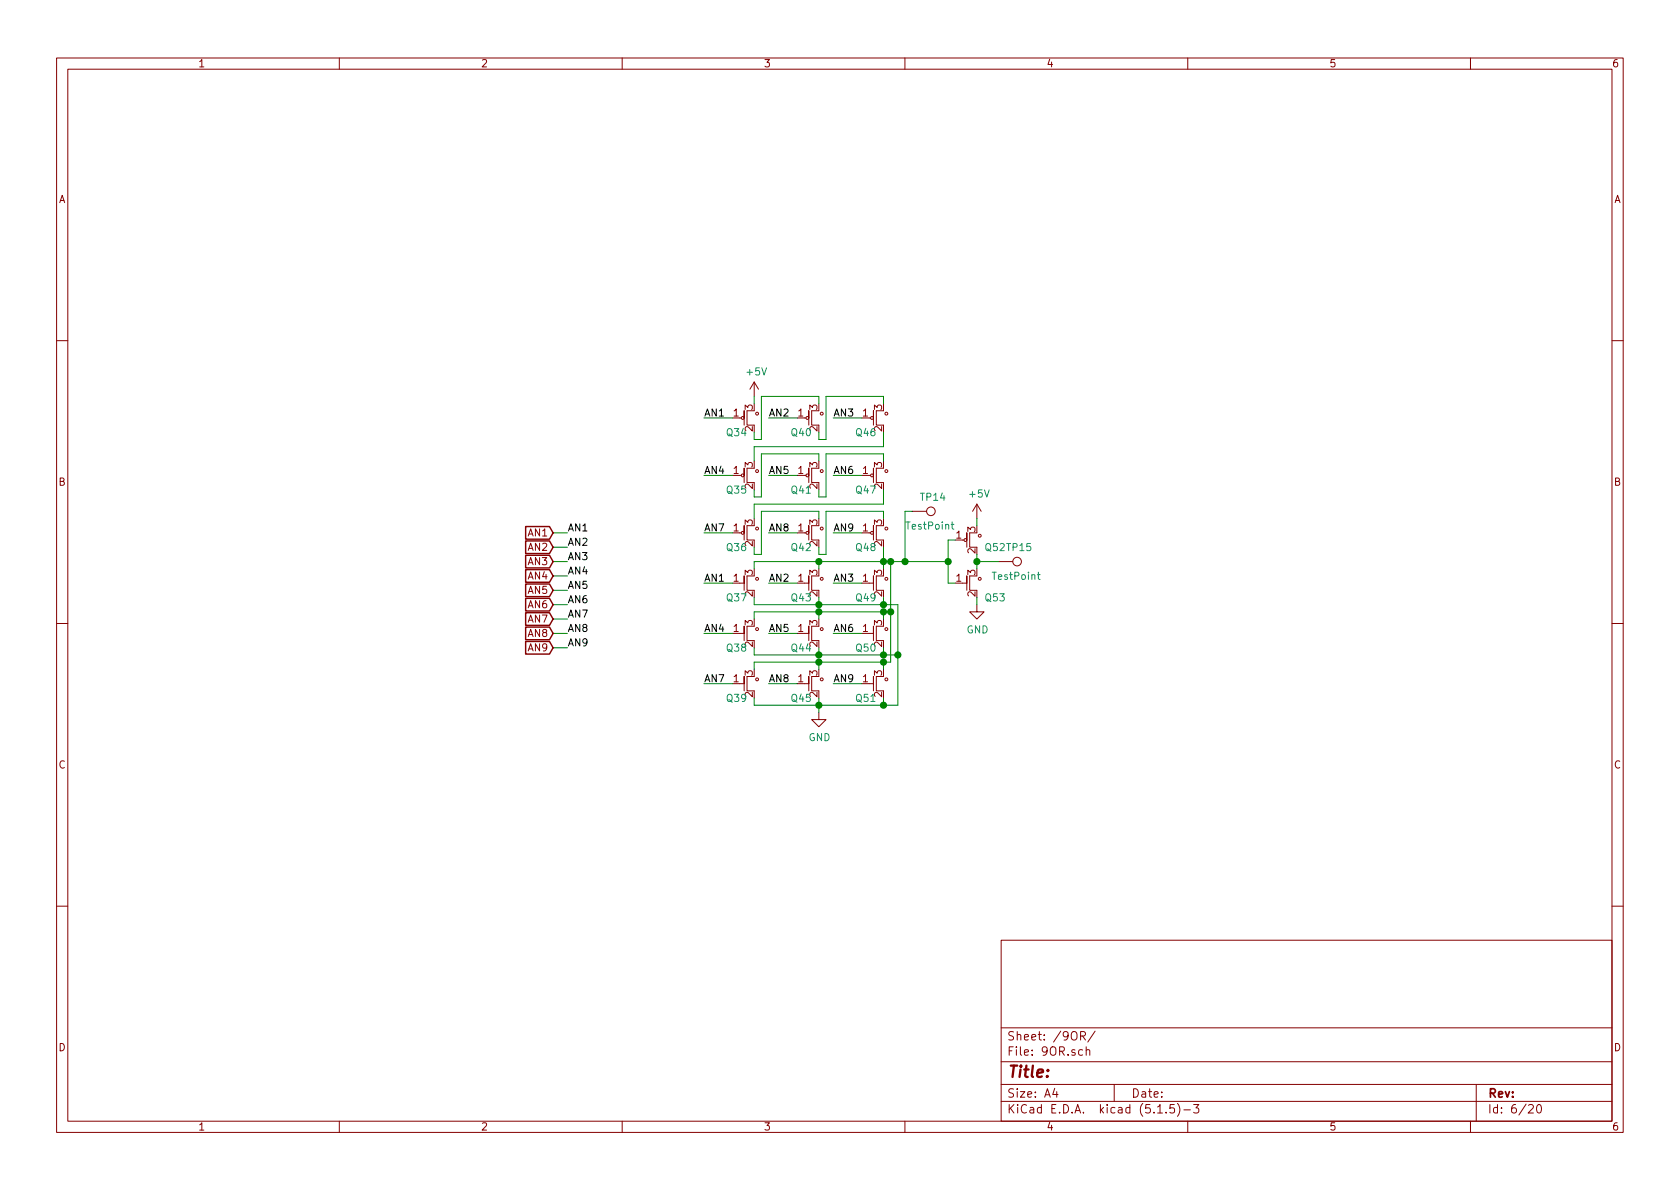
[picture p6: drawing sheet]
EESchema Schematic File Version 4
EELAYER 30 0
EELAYER END
$Descr A4 11693 8268
encoding utf-8
Sheet 6 20
Title ""
Date ""
Rev ""
Comp ""
Comment1 ""
Comment2 ""
Comment3 ""
Comment4 ""
$EndDescr
$Comp
L LogicQ:NM Q?
U 1 1
P 5250 4050
AR Path="/5EDB286F" Ref="Q?"  Part="1" 
AR Path="/5ECBD9DE/5EDB286F" Ref="Q37"  Part="1" 
F 0 "Q37" H 5050 3950 50  0000 L CNN
F 1 "NM" H 5350 3950 50  0001 C CNN
F 2 "LogicQ:SOT-23-N" H 5050 4050 50  0001 C CNN
F 3 "" H 5250 4050 50  0001 C CNN
	1    5250 4050
	1    0    0    -1  
$EndComp
$Comp
L LogicQ:NM Q?
U 1 1
P 5700 4050
AR Path="/5EDB2875" Ref="Q?"  Part="1" 
AR Path="/5ECBD9DE/5EDB2875" Ref="Q43"  Part="1" 
F 0 "Q43" H 5500 3950 50  0000 L CNN
F 1 "NM" H 5800 3950 50  0001 C CNN
F 2 "LogicQ:SOT-23-N" H 5500 4050 50  0001 C CNN
F 3 "" H 5700 4050 50  0001 C CNN
	1    5700 4050
	1    0    0    -1  
$EndComp
$Comp
L LogicQ:NM Q?
U 1 1
P 6150 4050
AR Path="/5EDB287B" Ref="Q?"  Part="1" 
AR Path="/5ECBD9DE/5EDB287B" Ref="Q49"  Part="1" 
F 0 "Q49" H 5950 3950 50  0000 L CNN
F 1 "NM" H 6250 3950 50  0001 C CNN
F 2 "LogicQ:SOT-23-N" H 5950 4050 50  0001 C CNN
F 3 "" H 6150 4050 50  0001 C CNN
	1    6150 4050
	1    0    0    -1  
$EndComp
$Comp
L LogicQ:NM Q?
U 1 1
P 5250 4400
AR Path="/5EDB2881" Ref="Q?"  Part="1" 
AR Path="/5ECBD9DE/5EDB2881" Ref="Q38"  Part="1" 
F 0 "Q38" H 5050 4300 50  0000 L CNN
F 1 "NM" H 5350 4300 50  0001 C CNN
F 2 "LogicQ:SOT-23-N" H 5050 4400 50  0001 C CNN
F 3 "" H 5250 4400 50  0001 C CNN
	1    5250 4400
	1    0    0    -1  
$EndComp
$Comp
L LogicQ:NM Q?
U 1 1
P 5700 4400
AR Path="/5EDB2887" Ref="Q?"  Part="1" 
AR Path="/5ECBD9DE/5EDB2887" Ref="Q44"  Part="1" 
F 0 "Q44" H 5500 4300 50  0000 L CNN
F 1 "NM" H 5800 4300 50  0001 C CNN
F 2 "LogicQ:SOT-23-N" H 5500 4400 50  0001 C CNN
F 3 "" H 5700 4400 50  0001 C CNN
	1    5700 4400
	1    0    0    -1  
$EndComp
$Comp
L LogicQ:NM Q?
U 1 1
P 6150 4400
AR Path="/5EDB288D" Ref="Q?"  Part="1" 
AR Path="/5ECBD9DE/5EDB288D" Ref="Q50"  Part="1" 
F 0 "Q50" H 5950 4300 50  0000 L CNN
F 1 "NM" H 6250 4300 50  0001 C CNN
F 2 "LogicQ:SOT-23-N" H 5950 4400 50  0001 C CNN
F 3 "" H 6150 4400 50  0001 C CNN
	1    6150 4400
	1    0    0    -1  
$EndComp
$Comp
L LogicQ:NM Q?
U 1 1
P 5250 4750
AR Path="/5EDB2893" Ref="Q?"  Part="1" 
AR Path="/5ECBD9DE/5EDB2893" Ref="Q39"  Part="1" 
F 0 "Q39" H 5050 4650 50  0000 L CNN
F 1 "NM" H 5350 4650 50  0001 C CNN
F 2 "LogicQ:SOT-23-N" H 5050 4750 50  0001 C CNN
F 3 "" H 5250 4750 50  0001 C CNN
	1    5250 4750
	1    0    0    -1  
$EndComp
$Comp
L LogicQ:NM Q?
U 1 1
P 5700 4750
AR Path="/5EDB2899" Ref="Q?"  Part="1" 
AR Path="/5ECBD9DE/5EDB2899" Ref="Q45"  Part="1" 
F 0 "Q45" H 5500 4650 50  0000 L CNN
F 1 "NM" H 5800 4650 50  0001 C CNN
F 2 "LogicQ:SOT-23-N" H 5500 4750 50  0001 C CNN
F 3 "" H 5700 4750 50  0001 C CNN
	1    5700 4750
	1    0    0    -1  
$EndComp
$Comp
L LogicQ:NM Q?
U 1 1
P 6150 4750
AR Path="/5EDB289F" Ref="Q?"  Part="1" 
AR Path="/5ECBD9DE/5EDB289F" Ref="Q51"  Part="1" 
F 0 "Q51" H 5950 4650 50  0000 L CNN
F 1 "NM" H 6250 4650 50  0001 C CNN
F 2 "LogicQ:SOT-23-N" H 5950 4750 50  0001 C CNN
F 3 "" H 6150 4750 50  0001 C CNN
	1    6150 4750
	1    0    0    -1  
$EndComp
Wire Wire Line
	5250 3900 5250 3950
Wire Wire Line
	5250 3900 5700 3900
Wire Wire Line
	6150 3900 6150 3950
Wire Wire Line
	5700 3950 5700 3900
Connection ~ 5700 3900
Wire Wire Line
	5700 3900 6150 3900
Wire Wire Line
	5250 4150 5250 4200
Wire Wire Line
	5250 4200 5700 4200
Wire Wire Line
	6150 4200 6150 4150
Wire Wire Line
	5700 4150 5700 4200
Connection ~ 5700 4200
Wire Wire Line
	5700 4200 6150 4200
Wire Wire Line
	5250 4300 5250 4250
Wire Wire Line
	5250 4250 5700 4250
Wire Wire Line
	6150 4250 6150 4300
Wire Wire Line
	5700 4300 5700 4250
Connection ~ 5700 4250
Wire Wire Line
	5700 4250 6150 4250
Wire Wire Line
	6150 4500 6150 4550
Wire Wire Line
	6150 4550 5700 4550
Wire Wire Line
	5250 4550 5250 4500
Wire Wire Line
	5700 4550 5700 4500
Connection ~ 5700 4550
Wire Wire Line
	5700 4550 5250 4550
Wire Wire Line
	5250 4650 5250 4600
Wire Wire Line
	5250 4600 5700 4600
Wire Wire Line
	6150 4600 6150 4650
Wire Wire Line
	5700 4650 5700 4600
Connection ~ 5700 4600
Wire Wire Line
	5700 4600 6150 4600
Wire Wire Line
	5250 4850 5250 4900
Wire Wire Line
	5250 4900 5700 4900
Wire Wire Line
	6150 4900 6150 4850
Wire Wire Line
	5700 4850 5700 4900
Connection ~ 5700 4900
Wire Wire Line
	5700 4900 6150 4900
Wire Wire Line
	6150 4600 6200 4600
Wire Wire Line
	6200 4600 6200 4250
Wire Wire Line
	6200 4250 6150 4250
Connection ~ 6150 4600
Connection ~ 6150 4250
Wire Wire Line
	6200 4250 6200 3900
Wire Wire Line
	6200 3900 6150 3900
Connection ~ 6200 4250
Connection ~ 6150 3900
Wire Wire Line
	6150 4200 6250 4200
Wire Wire Line
	6250 4200 6250 4550
Wire Wire Line
	6250 4550 6150 4550
Connection ~ 6150 4200
Connection ~ 6150 4550
Wire Wire Line
	6250 4550 6250 4900
Wire Wire Line
	6250 4900 6150 4900
Connection ~ 6250 4550
Connection ~ 6150 4900
Wire Wire Line
	5700 4900 5700 4950
$Comp
L power:GND #PWR?
U 1 1
P 5700 4950
AR Path="/5EDB28DC" Ref="#PWR?"  Part="1" 
AR Path="/5ECBD9DE/5EDB28DC" Ref="#PWR0113"  Part="1" 
F 0 "#PWR0113" H 5700 4700 50  0001 C CNN
F 1 "GND" H 5705 4777 50  0000 C CNN
F 2 "" H 5700 4950 50  0001 C CNN
F 3 "" H 5700 4950 50  0001 C CNN
	1    5700 4950
	1    0    0    -1  
$EndComp
Connection ~ 6200 3900
$Comp
L LogicQ:PM Q?
U 1 1
P 5250 3700
AR Path="/5EDB28E3" Ref="Q?"  Part="1" 
AR Path="/5ECBD9DE/5EDB28E3" Ref="Q36"  Part="1" 
F 0 "Q36" H 5050 3600 50  0000 L CNN
F 1 "PM" H 5350 3600 50  0001 C CNN
F 2 "LogicQ:SOT-23-P" H 5050 3700 50  0001 C CNN
F 3 "" H 5250 3700 50  0001 C CNN
	1    5250 3700
	1    0    0    -1  
$EndComp
$Comp
L LogicQ:PM Q?
U 1 1
P 5700 3700
AR Path="/5EDB28E9" Ref="Q?"  Part="1" 
AR Path="/5ECBD9DE/5EDB28E9" Ref="Q42"  Part="1" 
F 0 "Q42" H 5500 3600 50  0000 L CNN
F 1 "PM" H 5800 3600 50  0001 C CNN
F 2 "LogicQ:SOT-23-P" H 5500 3700 50  0001 C CNN
F 3 "" H 5700 3700 50  0001 C CNN
	1    5700 3700
	1    0    0    -1  
$EndComp
$Comp
L LogicQ:PM Q?
U 1 1
P 6150 3700
AR Path="/5EDB28EF" Ref="Q?"  Part="1" 
AR Path="/5ECBD9DE/5EDB28EF" Ref="Q48"  Part="1" 
F 0 "Q48" H 5950 3600 50  0000 L CNN
F 1 "PM" H 6250 3600 50  0001 C CNN
F 2 "LogicQ:SOT-23-P" H 5950 3700 50  0001 C CNN
F 3 "" H 6150 3700 50  0001 C CNN
	1    6150 3700
	1    0    0    -1  
$EndComp
$Comp
L LogicQ:PM Q?
U 1 1
P 6150 3300
AR Path="/5EDB28F5" Ref="Q?"  Part="1" 
AR Path="/5ECBD9DE/5EDB28F5" Ref="Q47"  Part="1" 
F 0 "Q47" H 5950 3200 50  0000 L CNN
F 1 "PM" H 6250 3200 50  0001 C CNN
F 2 "LogicQ:SOT-23-P" H 5950 3300 50  0001 C CNN
F 3 "" H 6150 3300 50  0001 C CNN
	1    6150 3300
	1    0    0    -1  
$EndComp
$Comp
L LogicQ:PM Q?
U 1 1
P 5700 3300
AR Path="/5EDB28FB" Ref="Q?"  Part="1" 
AR Path="/5ECBD9DE/5EDB28FB" Ref="Q41"  Part="1" 
F 0 "Q41" H 5500 3200 50  0000 L CNN
F 1 "PM" H 5800 3200 50  0001 C CNN
F 2 "LogicQ:SOT-23-P" H 5500 3300 50  0001 C CNN
F 3 "" H 5700 3300 50  0001 C CNN
	1    5700 3300
	1    0    0    -1  
$EndComp
$Comp
L LogicQ:PM Q?
U 1 1
P 5250 3300
AR Path="/5EDB2901" Ref="Q?"  Part="1" 
AR Path="/5ECBD9DE/5EDB2901" Ref="Q35"  Part="1" 
F 0 "Q35" H 5050 3200 50  0000 L CNN
F 1 "PM" H 5350 3200 50  0001 C CNN
F 2 "LogicQ:SOT-23-P" H 5050 3300 50  0001 C CNN
F 3 "" H 5250 3300 50  0001 C CNN
	1    5250 3300
	1    0    0    -1  
$EndComp
$Comp
L LogicQ:PM Q?
U 1 1
P 6150 2900
AR Path="/5EDB2907" Ref="Q?"  Part="1" 
AR Path="/5ECBD9DE/5EDB2907" Ref="Q46"  Part="1" 
F 0 "Q46" H 5950 2800 50  0000 L CNN
F 1 "PM" H 6250 2800 50  0001 C CNN
F 2 "LogicQ:SOT-23-P" H 5950 2900 50  0001 C CNN
F 3 "" H 6150 2900 50  0001 C CNN
	1    6150 2900
	1    0    0    -1  
$EndComp
$Comp
L LogicQ:PM Q?
U 1 1
P 5700 2900
AR Path="/5EDB290D" Ref="Q?"  Part="1" 
AR Path="/5ECBD9DE/5EDB290D" Ref="Q40"  Part="1" 
F 0 "Q40" H 5500 2800 50  0000 L CNN
F 1 "PM" H 5800 2800 50  0001 C CNN
F 2 "LogicQ:SOT-23-P" H 5500 2900 50  0001 C CNN
F 3 "" H 5700 2900 50  0001 C CNN
	1    5700 2900
	1    0    0    -1  
$EndComp
$Comp
L LogicQ:PM Q?
U 1 1
P 5250 2900
AR Path="/5EDB2913" Ref="Q?"  Part="1" 
AR Path="/5ECBD9DE/5EDB2913" Ref="Q34"  Part="1" 
F 0 "Q34" H 5050 2800 50  0000 L CNN
F 1 "PM" H 5350 2800 50  0001 C CNN
F 2 "LogicQ:SOT-23-P" H 5050 2900 50  0001 C CNN
F 3 "" H 5250 2900 50  0001 C CNN
	1    5250 2900
	1    0    0    -1  
$EndComp
Wire Wire Line
	6150 3800 6150 3900
Wire Wire Line
	5700 3800 5700 3850
Wire Wire Line
	5700 3850 5750 3850
Wire Wire Line
	5750 3850 5750 3550
Wire Wire Line
	5750 3550 6150 3550
Wire Wire Line
	6150 3550 6150 3600
Wire Wire Line
	5700 3550 5700 3600
Wire Wire Line
	5700 3550 5300 3550
Wire Wire Line
	5300 3550 5300 3850
Wire Wire Line
	5300 3850 5250 3850
Wire Wire Line
	5250 3850 5250 3800
Wire Wire Line
	5250 3600 5250 3500
Wire Wire Line
	5250 3500 6150 3500
Wire Wire Line
	6150 3400 6150 3500
Wire Wire Line
	6150 3200 6150 3150
Wire Wire Line
	6150 3150 5750 3150
Wire Wire Line
	5750 3150 5750 3450
Wire Wire Line
	5750 3450 5700 3450
Wire Wire Line
	5700 3450 5700 3400
Wire Wire Line
	5700 3200 5700 3150
Wire Wire Line
	5700 3150 5300 3150
Wire Wire Line
	5300 3150 5300 3450
Wire Wire Line
	5300 3450 5250 3450
Wire Wire Line
	5250 3450 5250 3400
Wire Wire Line
	5250 3200 5250 3100
Wire Wire Line
	5250 3100 6150 3100
Wire Wire Line
	6150 3000 6150 3100
Wire Wire Line
	5700 3000 5700 3050
Wire Wire Line
	5700 3050 5750 3050
Wire Wire Line
	5750 3050 5750 2750
Wire Wire Line
	5750 2750 6150 2750
Wire Wire Line
	6150 2750 6150 2800
Wire Wire Line
	5700 2800 5700 2750
Wire Wire Line
	5700 2750 5300 2750
Wire Wire Line
	5300 2750 5300 3050
Wire Wire Line
	5300 3050 5250 3050
Wire Wire Line
	5250 3050 5250 3000
$Comp
L power:+5V #PWR?
U 1 1
P 5250 2750
AR Path="/5EDB293E" Ref="#PWR?"  Part="1" 
AR Path="/5ECBD9DE/5EDB293E" Ref="#PWR0114"  Part="1" 
F 0 "#PWR0114" H 5250 2600 50  0001 C CNN
F 1 "+5V" H 5265 2923 50  0000 C CNN
F 2 "" H 5250 2750 50  0001 C CNN
F 3 "" H 5250 2750 50  0001 C CNN
	1    5250 2750
	1    0    0    -1  
$EndComp
Wire Wire Line
	5250 2750 5250 2800
Wire Wire Line
	5550 2900 5350 2900
Wire Wire Line
	5100 2900 4900 2900
Wire Wire Line
	6000 2900 5800 2900
Wire Wire Line
	6000 3300 5800 3300
Wire Wire Line
	5550 3300 5350 3300
Wire Wire Line
	5100 3300 4900 3300
Wire Wire Line
	5100 3700 4900 3700
Wire Wire Line
	5550 3700 5350 3700
Wire Wire Line
	6000 3700 5800 3700
Wire Wire Line
	5100 4050 4900 4050
Wire Wire Line
	5550 4050 5350 4050
Wire Wire Line
	6000 4050 5800 4050
Wire Wire Line
	6000 4400 5800 4400
Wire Wire Line
	5550 4400 5350 4400
Wire Wire Line
	5100 4400 4900 4400
Wire Wire Line
	5100 4750 4900 4750
Wire Wire Line
	5550 4750 5350 4750
Wire Wire Line
	6000 4750 5800 4750
Text Label 4900 2900 0    50   ~ 0
AN1
Text Label 5350 2900 0    50   ~ 0
AN2
Text Label 5800 2900 0    50   ~ 0
AN3
Text Label 4900 3300 0    50   ~ 0
AN4
Text Label 5350 3300 0    50   ~ 0
AN5
Text Label 5800 3300 0    50   ~ 0
AN6
Text Label 4900 3700 0    50   ~ 0
AN7
Text Label 5350 3700 0    50   ~ 0
AN8
Text Label 5800 3700 0    50   ~ 0
AN9
Text Label 4900 4050 0    50   ~ 0
AN1
Text Label 5350 4050 0    50   ~ 0
AN2
Text Label 5800 4050 0    50   ~ 0
AN3
Text Label 4900 4400 0    50   ~ 0
AN4
Text Label 5350 4400 0    50   ~ 0
AN5
Text Label 5800 4400 0    50   ~ 0
AN6
Text Label 4900 4750 0    50   ~ 0
AN7
Text Label 5350 4750 0    50   ~ 0
AN8
Text Label 5800 4750 0    50   ~ 0
AN9
$Comp
L LogicQ:PM Q?
U 1 1
P 6800 3750
AR Path="/5EDB2969" Ref="Q?"  Part="1" 
AR Path="/5ECBD9DE/5EDB2969" Ref="Q52"  Part="1" 
F 0 "Q52" H 6850 3700 50  0000 L CNN
F 1 "PM" H 6900 3650 50  0001 C CNN
F 2 "LogicQ:SOT-23-P" H 6600 3750 50  0001 C CNN
F 3 "" H 6800 3750 50  0001 C CNN
	1    6800 3750
	1    0    0    -1  
$EndComp
$Comp
L LogicQ:NM Q?
U 1 1
P 6800 4050
AR Path="/5EDB296F" Ref="Q?"  Part="1" 
AR Path="/5ECBD9DE/5EDB296F" Ref="Q53"  Part="1" 
F 0 "Q53" H 6850 3950 50  0000 L CNN
F 1 "NM" H 6900 3950 50  0001 C CNN
F 2 "LogicQ:SOT-23-N" H 6600 4050 50  0001 C CNN
F 3 "" H 6800 4050 50  0001 C CNN
	1    6800 4050
	1    0    0    -1  
$EndComp
Wire Wire Line
	6800 3850 6800 3900
Connection ~ 6800 3900
Wire Wire Line
	6800 3900 6800 3950
Wire Wire Line
	6600 3750 6650 3750
Wire Wire Line
	6600 4050 6650 4050
Wire Wire Line
	6800 4150 6800 4200
Wire Wire Line
	6800 3650 6800 3600
$Comp
L power:GND #PWR?
U 1 1
P 6800 4200
AR Path="/5EDB297C" Ref="#PWR?"  Part="1" 
AR Path="/5ECBD9DE/5EDB297C" Ref="#PWR0115"  Part="1" 
F 0 "#PWR0115" H 6800 3950 50  0001 C CNN
F 1 "GND" H 6805 4027 50  0000 C CNN
F 2 "" H 6800 4200 50  0001 C CNN
F 3 "" H 6800 4200 50  0001 C CNN
	1    6800 4200
	1    0    0    -1  
$EndComp
$Comp
L power:+5V #PWR?
U 1 1
P 6800 3600
AR Path="/5EDB2982" Ref="#PWR?"  Part="1" 
AR Path="/5ECBD9DE/5EDB2982" Ref="#PWR0116"  Part="1" 
F 0 "#PWR0116" H 6800 3450 50  0001 C CNN
F 1 "+5V" H 6815 3773 50  0000 C CNN
F 2 "" H 6800 3600 50  0001 C CNN
F 3 "" H 6800 3600 50  0001 C CNN
	1    6800 3600
	1    0    0    -1  
$EndComp
$Comp
L Connector:TestPoint TP?
U 1 1
P 6950 3900
AR Path="/5EDB2988" Ref="TP?"  Part="1" 
AR Path="/5ECBD9DE/5EDB2988" Ref="TP15"  Part="1" 
F 0 "TP15" V 6850 3950 50  0000 L CNN
F 1 "TestPoint" V 7050 3850 50  0000 L CNN
F 2 "Connector_PinSocket_2.54mm:PinSocket_1x01_P2.54mm_Vertical" H 7150 3900 50  0001 C CNN
F 3 "~" H 7150 3900 50  0001 C CNN
	1    6950 3900
	0    1    1    0   
$EndComp
Wire Wire Line
	6800 3900 6950 3900
Wire Wire Line
	6200 3900 6300 3900
$Comp
L Connector:TestPoint TP?
U 1 1
P 6350 3550
AR Path="/5EDB2990" Ref="TP?"  Part="1" 
AR Path="/5ECBD9DE/5EDB2990" Ref="TP14"  Part="1" 
F 0 "TP14" V 6250 3600 50  0000 L CNN
F 1 "TestPoint" V 6450 3500 50  0000 L CNN
F 2 "Connector_PinSocket_2.54mm:PinSocket_1x01_P2.54mm_Vertical" H 6550 3550 50  0001 C CNN
F 3 "~" H 6550 3550 50  0001 C CNN
	1    6350 3550
	0    1    1    0   
$EndComp
Wire Wire Line
	6350 3550 6300 3550
Wire Wire Line
	6300 3550 6300 3900
Wire Wire Line
	6600 3750 6600 3900
Wire Wire Line
	6300 3900 6600 3900
Connection ~ 6300 3900
Connection ~ 6600 3900
Wire Wire Line
	6600 3900 6600 4050
Text Label 3950 3700 0    50   ~ 0
AN1
Text Label 3950 3800 0    50   ~ 0
AN2
Text Label 3950 3900 0    50   ~ 0
AN3
Text Label 3950 4000 0    50   ~ 0
AN4
Text Label 3950 4100 0    50   ~ 0
AN5
Text Label 3950 4200 0    50   ~ 0
AN6
Text Label 3950 4300 0    50   ~ 0
AN7
Text Label 3950 4400 0    50   ~ 0
AN8
Text Label 3950 4500 0    50   ~ 0
AN9
Text GLabel 3850 3700 0    50   Input ~ 0
AN1
Text GLabel 3850 3800 0    50   Input ~ 0
AN2
Text GLabel 3850 3900 0    50   Input ~ 0
AN3
Text GLabel 3850 4000 0    50   Input ~ 0
AN4
Text GLabel 3850 4100 0    50   Input ~ 0
AN5
Text GLabel 3850 4200 0    50   Input ~ 0
AN6
Text GLabel 3850 4300 0    50   Input ~ 0
AN7
Text GLabel 3850 4400 0    50   Input ~ 0
AN8
Text GLabel 3850 4500 0    50   Input ~ 0
AN9
Wire Wire Line
	3850 3700 3950 3700
Wire Wire Line
	3850 3800 3950 3800
Wire Wire Line
	3850 3900 3950 3900
Wire Wire Line
	3850 4000 3950 4000
Wire Wire Line
	3850 4100 3950 4100
Wire Wire Line
	3850 4200 3950 4200
Wire Wire Line
	3850 4300 3950 4300
Wire Wire Line
	3850 4400 3950 4400
Wire Wire Line
	3950 4500 3850 4500
$EndSCHEMATC
